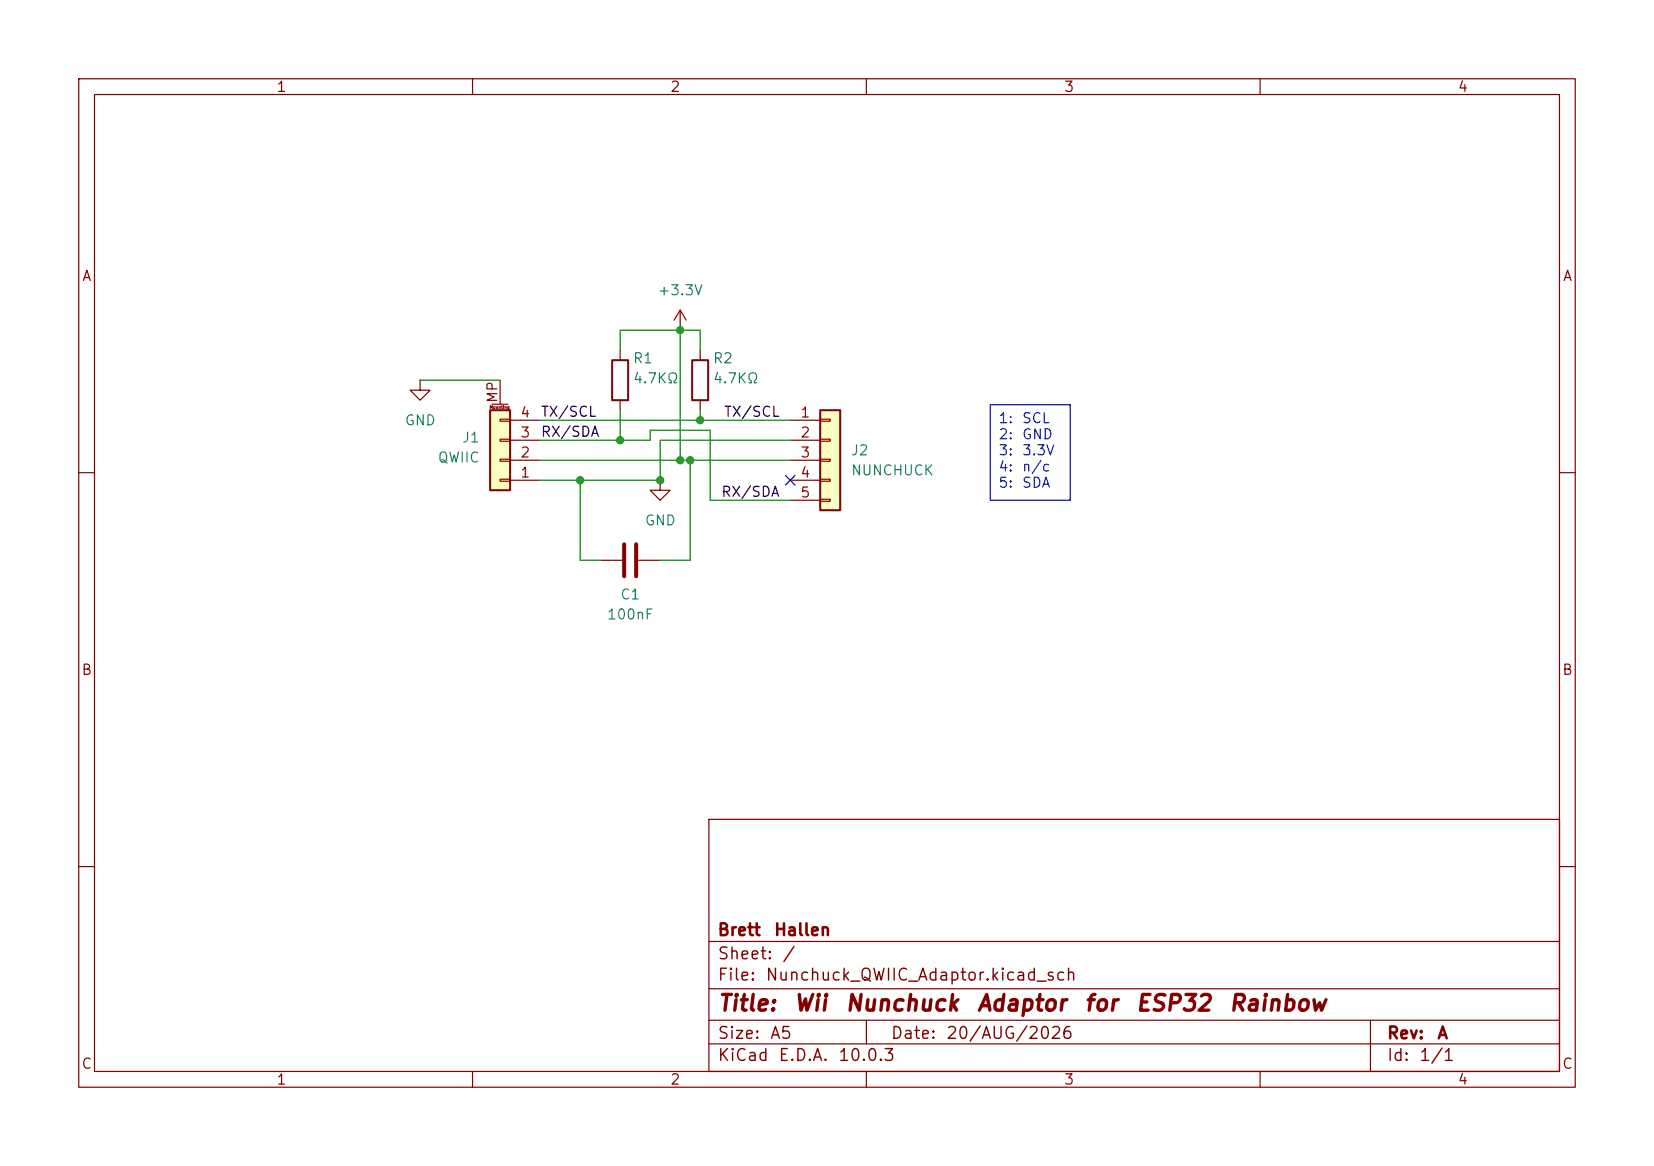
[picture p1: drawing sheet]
(kicad_sch
 (version 20260306)
 (generator "eeschema")
 (generator_version "10.0")
 (paper "A5")
 (title_block
  (title "Wii Nunchuck Adaptor for ESP32 Rainbow")
  (date "20/AUG/2026")
  (rev "A")
  (company "Brett Hallen"))
 (lib_symbols
  (symbol "Connector_Generic:Conn_01x05"
   (pin_names
    (offset 1.016) (hide yes)) (exclude_from_sim no) (in_bom yes) (on_board yes)
   (in_pos_files yes)
   (duplicate_pin_numbers_are_jumpers no)
   (property "Reference" "J" (at 0 7.62 0) (show_name no) (do_not_autoplace no) (effects (font (size 1.27 1.27))))
   (property "Value" "Conn_01x05" (at 0 -7.62 0) (show_name no) (do_not_autoplace no) (effects (font (size 1.27 1.27))))
   (property "Footprint" "" (at 0 0 0) (show_name no) (do_not_autoplace no) (hide yes) (effects (font (size 1.27 1.27))))
   (property "Datasheet" "" (at 0 0 0) (show_name no) (do_not_autoplace no) (hide yes) (effects (font (size 1.27 1.27))))
   (property "Description" "Generic connector, single row, 01x05, script generated (kicad-library-utils/schlib/autogen/connector/)" (at 0 0 0) (show_name no) (do_not_autoplace no) (hide yes) (effects (font (size 1.27 1.27))))
   (symbol "Conn_01x05_1_1"
    (rectangle (start -1.27 6.35) (end 1.27 -6.35) (stroke (width 0.254) (type default)) (fill (type background)))
    (rectangle (start -1.27 5.207) (end 0 4.953) (stroke (width 0.1524) (type default)) (fill (type none)))
    (rectangle (start -1.27 2.667) (end 0 2.413) (stroke (width 0.1524) (type default)) (fill (type none)))
    (rectangle (start -1.27 0.127) (end 0 -0.127) (stroke (width 0.1524) (type default)) (fill (type none)))
    (rectangle (start -1.27 -2.413) (end 0 -2.667) (stroke (width 0.1524) (type default)) (fill (type none)))
    (rectangle (start -1.27 -4.953) (end 0 -5.207) (stroke (width 0.1524) (type default)) (fill (type none)))
    (pin passive line (at -5.08 5.08 0) (length 3.81) (name "Pin_1" (effects (font (size 1.27 1.27)))) (number "1" (effects (font (size 1.27 1.27)))))
    (pin passive line (at -5.08 2.54 0) (length 3.81) (name "Pin_2" (effects (font (size 1.27 1.27)))) (number "2" (effects (font (size 1.27 1.27)))))
    (pin passive line (at -5.08 0 0) (length 3.81) (name "Pin_3" (effects (font (size 1.27 1.27)))) (number "3" (effects (font (size 1.27 1.27)))))
    (pin passive line (at -5.08 -2.54 0) (length 3.81) (name "Pin_4" (effects (font (size 1.27 1.27)))) (number "4" (effects (font (size 1.27 1.27)))))
    (pin passive line (at -5.08 -5.08 0) (length 3.81) (name "Pin_5" (effects (font (size 1.27 1.27)))) (number "5" (effects (font (size 1.27 1.27))))))
   (embedded_fonts no))
  (symbol "Connector_Generic_MountingPin:Conn_01x04_MountingPin"
   (pin_names
    (offset 1.016) (hide yes)) (exclude_from_sim no) (in_bom yes) (on_board yes)
   (in_pos_files yes)
   (duplicate_pin_numbers_are_jumpers no)
   (property "Reference" "J" (at 0 5.08 0) (show_name no) (do_not_autoplace no) (effects (font (size 1.27 1.27))))
   (property "Value" "Conn_01x04_MountingPin" (at 1.27 -7.62 0) (show_name no) (do_not_autoplace no) (effects (font (size 1.27 1.27)) (justify left)))
   (property "Footprint" "" (at 0 0 0) (show_name no) (do_not_autoplace no) (hide yes) (effects (font (size 1.27 1.27))))
   (property "Datasheet" "" (at 0 0 0) (show_name no) (do_not_autoplace no) (hide yes) (effects (font (size 1.27 1.27))))
   (property "Description" "Generic connectable mounting pin connector, single row, 01x04, script generated (kicad-library-utils/schlib/autogen/connector/)" (at 0 0 0) (show_name no) (do_not_autoplace no) (hide yes) (effects (font (size 1.27 1.27))))
   (symbol "Conn_01x04_MountingPin_1_1"
    (rectangle (start -1.27 3.81) (end 1.27 -6.35) (stroke (width 0.254) (type default)) (fill (type background)))
    (rectangle (start -1.27 2.667) (end 0 2.413) (stroke (width 0.1524) (type default)) (fill (type none)))
    (rectangle (start -1.27 0.127) (end 0 -0.127) (stroke (width 0.1524) (type default)) (fill (type none)))
    (rectangle (start -1.27 -2.413) (end 0 -2.667) (stroke (width 0.1524) (type default)) (fill (type none)))
    (rectangle (start -1.27 -4.953) (end 0 -5.207) (stroke (width 0.1524) (type default)) (fill (type none)))
    (polyline (pts (xy -1.016 -7.112) (xy 1.016 -7.112)) (stroke (width 0.1524) (type default)) (fill (type none)))
    (text "Mounting" (at 0 -6.731 0) (effects (font (size 0.381 0.381))))
    (pin passive line (at -5.08 2.54 0) (length 3.81) (name "Pin_1" (effects (font (size 1.27 1.27)))) (number "1" (effects (font (size 1.27 1.27)))))
    (pin passive line (at -5.08 0 0) (length 3.81) (name "Pin_2" (effects (font (size 1.27 1.27)))) (number "2" (effects (font (size 1.27 1.27)))))
    (pin passive line (at -5.08 -2.54 0) (length 3.81) (name "Pin_3" (effects (font (size 1.27 1.27)))) (number "3" (effects (font (size 1.27 1.27)))))
    (pin passive line (at -5.08 -5.08 0) (length 3.81) (name "Pin_4" (effects (font (size 1.27 1.27)))) (number "4" (effects (font (size 1.27 1.27)))))
    (pin passive line (at 0 -10.16 90) (length 3.048) (name "MountPin" (effects (font (size 1.27 1.27)))) (number "MP" (effects (font (size 1.27 1.27))))))
   (embedded_fonts no))
  (symbol "Device:C"
   (pin_numbers (hide yes))
   (pin_names
    (offset 0.254)) (exclude_from_sim no) (in_bom yes) (on_board yes)
   (in_pos_files yes)
   (duplicate_pin_numbers_are_jumpers no)
   (property "Reference" "C" (at 0.635 2.54 0) (show_name no) (do_not_autoplace no) (effects (font (size 1.27 1.27)) (justify left)))
   (property "Value" "C" (at 0.635 -2.54 0) (show_name no) (do_not_autoplace no) (effects (font (size 1.27 1.27)) (justify left)))
   (property "Footprint" "" (at 0.9652 -3.81 0) (show_name no) (do_not_autoplace no) (hide yes) (effects (font (size 1.27 1.27))))
   (property "Datasheet" "" (at 0 0 0) (show_name no) (do_not_autoplace no) (hide yes) (effects (font (size 1.27 1.27))))
   (property "Description" "Unpolarized capacitor" (at 0 0 0) (show_name no) (do_not_autoplace no) (hide yes) (effects (font (size 1.27 1.27))))
   (symbol "C_0_1"
    (polyline (pts (xy -2.032 0.762) (xy 2.032 0.762)) (stroke (width 0.508) (type default)) (fill (type none)))
    (polyline (pts (xy -2.032 -0.762) (xy 2.032 -0.762)) (stroke (width 0.508) (type default)) (fill (type none))))
   (symbol "C_1_1"
    (pin passive line (at 0 3.81 270) (length 2.794) (name "" (effects (font (size 1.27 1.27)))) (number "1" (effects (font (size 1.27 1.27)))))
    (pin passive line (at 0 -3.81 90) (length 2.794) (name "" (effects (font (size 1.27 1.27)))) (number "2" (effects (font (size 1.27 1.27))))))
   (embedded_fonts no))
  (symbol "Device:R"
   (pin_numbers (hide yes))
   (pin_names
    (offset 0)) (exclude_from_sim no) (in_bom yes) (on_board yes)
   (in_pos_files yes)
   (duplicate_pin_numbers_are_jumpers no)
   (property "Reference" "R" (at 2.032 0 90) (show_name no) (do_not_autoplace no) (effects (font (size 1.27 1.27))))
   (property "Value" "R" (at 0 0 90) (show_name no) (do_not_autoplace no) (effects (font (size 1.27 1.27))))
   (property "Footprint" "" (at -1.778 0 90) (show_name no) (do_not_autoplace no) (hide yes) (effects (font (size 1.27 1.27))))
   (property "Datasheet" "" (at 0 0 0) (show_name no) (do_not_autoplace no) (hide yes) (effects (font (size 1.27 1.27))))
   (property "Description" "Resistor" (at 0 0 0) (show_name no) (do_not_autoplace no) (hide yes) (effects (font (size 1.27 1.27))))
   (symbol "R_0_1"
    (rectangle (start -1.016 -2.54) (end 1.016 2.54) (stroke (width 0.254) (type default)) (fill (type none))))
   (symbol "R_1_1"
    (pin passive line (at 0 3.81 270) (length 1.27) (name "" (effects (font (size 1.27 1.27)))) (number "1" (effects (font (size 1.27 1.27)))))
    (pin passive line (at 0 -3.81 90) (length 1.27) (name "" (effects (font (size 1.27 1.27)))) (number "2" (effects (font (size 1.27 1.27))))))
   (embedded_fonts no))
  (symbol "power:+3.3V"
   (power global)
   (pin_numbers (hide yes))
   (pin_names
    (offset 0) (hide yes)) (exclude_from_sim no) (in_bom yes) (on_board yes)
   (in_pos_files yes)
   (duplicate_pin_numbers_are_jumpers no)
   (property "Reference" "#PWR" (at 0 -3.81 0) (show_name no) (do_not_autoplace no) (hide yes) (effects (font (size 1.27 1.27))))
   (property "Value" "+3.3V" (at 0 3.556 0) (show_name no) (do_not_autoplace no) (effects (font (size 1.27 1.27))))
   (property "Footprint" "" (at 0 0 0) (show_name no) (do_not_autoplace no) (hide yes) (effects (font (size 1.27 1.27))))
   (property "Datasheet" "" (at 0 0 0) (show_name no) (do_not_autoplace no) (hide yes) (effects (font (size 1.27 1.27))))
   (property "Description" "Power symbol creates a global label with name \"+3.3V\"" (at 0 0 0) (show_name no) (do_not_autoplace no) (hide yes) (effects (font (size 1.27 1.27))))
   (symbol "+3.3V_0_1"
    (polyline (pts (xy -0.762 1.27) (xy 0 2.54)) (stroke (width 0) (type default)) (fill (type none)))
    (polyline (pts (xy 0 2.54) (xy 0.762 1.27)) (stroke (width 0) (type default)) (fill (type none)))
    (polyline (pts (xy 0 0) (xy 0 2.54)) (stroke (width 0) (type default)) (fill (type none))))
   (symbol "+3.3V_1_1"
    (pin power_in line (at 0 0 90) (length 0) (name "" (effects (font (size 1.27 1.27)))) (number "1" (effects (font (size 1.27 1.27))))))
   (embedded_fonts no))
  (symbol "power:GND"
   (power global)
   (pin_numbers (hide yes))
   (pin_names
    (offset 0) (hide yes)) (exclude_from_sim no) (in_bom yes) (on_board yes)
   (in_pos_files yes)
   (duplicate_pin_numbers_are_jumpers no)
   (property "Reference" "#PWR" (at 0 -6.35 0) (show_name no) (do_not_autoplace no) (hide yes) (effects (font (size 1.27 1.27))))
   (property "Value" "GND" (at 0 -3.81 0) (show_name no) (do_not_autoplace no) (effects (font (size 1.27 1.27))))
   (property "Footprint" "" (at 0 0 0) (show_name no) (do_not_autoplace no) (hide yes) (effects (font (size 1.27 1.27))))
   (property "Datasheet" "" (at 0 0 0) (show_name no) (do_not_autoplace no) (hide yes) (effects (font (size 1.27 1.27))))
   (property "Description" "Power symbol creates a global label with name \"GND\" , ground" (at 0 0 0) (show_name no) (do_not_autoplace no) (hide yes) (effects (font (size 1.27 1.27))))
   (symbol "GND_0_1"
    (polyline (pts (xy 0 0) (xy 0 -1.27) (xy 1.27 -1.27) (xy 0 -2.54) (xy -1.27 -1.27) (xy 0 -1.27)) (stroke (width 0) (type default)) (fill (type none))))
   (symbol "GND_1_1"
    (pin power_in line (at 0 0 270) (length 0) (name "" (effects (font (size 1.27 1.27)))) (number "1" (effects (font (size 1.27 1.27))))))
   (embedded_fonts no)))
 (text_box "1: SCL\n2: GND\n3: 3.3V\n4: n/c\n5: SDA"
  (exclude_from_sim no)
  (at 125.73 51.3732 0)
  (size 10.16 12.1268)
  (margins 0.9525 0.9525 0.9525 0.9525)
  (stroke (width 0) (type solid))
  (fill (type none))
  (effects (font (size 1.27 1.27)) (justify left top)))
 (junction
  (at 86.36 58.42)
  (diameter 0)
  (color 0 0 0 0))
 (junction
  (at 88.9 53.34)
  (diameter 0)
  (color 0 0 0 0))
 (junction
  (at 73.66 60.96)
  (diameter 0)
  (color 0 0 0 0))
 (junction
  (at 78.74 55.88)
  (diameter 0)
  (color 0 0 0 0))
 (junction
  (at 83.82 60.96)
  (diameter 0)
  (color 0 0 0 0))
 (junction
  (at 87.63 58.42)
  (diameter 0)
  (color 0 0 0 0))
 (junction
  (at 86.36 41.91)
  (diameter 0)
  (color 0 0 0 0))
 (no_connect
  (at 100.33 60.96))
 (wire
  (pts (xy 73.66 60.96) (xy 83.82 60.96))
  (stroke (width 0) (type default)))
 (wire
  (pts (xy 73.66 71.12) (xy 73.66 60.96))
  (stroke (width 0) (type default)))
 (wire
  (pts (xy 87.63 58.42) (xy 100.33 58.42))
  (stroke (width 0) (type default)))
 (wire
  (pts (xy 83.82 71.12) (xy 87.63 71.12))
  (stroke (width 0) (type default)))
 (wire
  (pts (xy 78.74 41.91) (xy 86.36 41.91))
  (stroke (width 0) (type default)))
 (wire
  (pts (xy 78.74 44.45) (xy 78.74 41.91))
  (stroke (width 0) (type default)))
 (wire
  (pts (xy 86.36 41.91) (xy 86.36 58.42))
  (stroke (width 0) (type default)))
 (wire
  (pts (xy 68.58 58.42) (xy 86.36 58.42))
  (stroke (width 0) (type default)))
 (wire
  (pts (xy 88.9 41.91) (xy 86.36 41.91))
  (stroke (width 0) (type default)))
 (wire
  (pts (xy 88.9 53.34) (xy 100.33 53.34))
  (stroke (width 0) (type default)))
 (wire
  (pts (xy 78.74 52.07) (xy 78.74 55.88))
  (stroke (width 0) (type default)))
 (wire
  (pts (xy 90.17 54.61) (xy 90.17 63.5))
  (stroke (width 0) (type default)))
 (wire
  (pts (xy 76.2 71.12) (xy 73.66 71.12))
  (stroke (width 0) (type default)))
 (wire
  (pts (xy 86.36 58.42) (xy 87.63 58.42))
  (stroke (width 0) (type default)))
 (wire
  (pts (xy 87.63 71.12) (xy 87.63 58.42))
  (stroke (width 0) (type default)))
 (wire
  (pts (xy 82.55 55.88) (xy 82.55 54.61))
  (stroke (width 0) (type default)))
 (wire
  (pts (xy 88.9 52.07) (xy 88.9 53.34))
  (stroke (width 0) (type default)))
 (wire
  (pts (xy 90.17 63.5) (xy 100.33 63.5))
  (stroke (width 0) (type default)))
 (wire
  (pts (xy 82.55 54.61) (xy 90.17 54.61))
  (stroke (width 0) (type default)))
 (wire
  (pts (xy 88.9 44.45) (xy 88.9 41.91))
  (stroke (width 0) (type default)))
 (wire
  (pts (xy 68.58 55.88) (xy 78.74 55.88))
  (stroke (width 0) (type default)))
 (wire
  (pts (xy 100.33 55.88) (xy 83.82 55.88))
  (stroke (width 0) (type default)))
 (wire
  (pts (xy 68.58 60.96) (xy 73.66 60.96))
  (stroke (width 0) (type default)))
 (wire
  (pts (xy 78.74 55.88) (xy 82.55 55.88))
  (stroke (width 0) (type default)))
 (wire
  (pts (xy 83.82 55.88) (xy 83.82 60.96))
  (stroke (width 0) (type default)))
 (wire
  (pts (xy 68.58 53.34) (xy 88.9 53.34))
  (stroke (width 0) (type default)))
 (wire
  (pts (xy 53.34 48.26) (xy 63.5 48.26))
  (stroke (width 0) (type default)))
 (label "TX{slash}SCL"
  (at 68.58 53.34 0)
  (effects (font (size 1.27 1.27)) (justify left bottom)))
 (label "RX{slash}SDA"
  (at 99.06 63.5 180)
  (effects (font (size 1.27 1.27)) (justify right bottom)))
 (label "RX{slash}SDA"
  (at 68.58 55.88 0)
  (effects (font (size 1.27 1.27)) (justify left bottom)))
 (label "TX{slash}SCL"
  (at 99.06 53.34 180)
  (effects (font (size 1.27 1.27)) (justify right bottom)))
 (symbol
  (lib_id "power:GND")
  (at 83.82 60.96 0)
  (unit 1)
  (body_style 1)
  (exclude_from_sim no)
  (in_bom yes)
  (on_board yes)
  (in_pos_files yes)
  (dnp no)
  (fields_autoplaced yes)
  (property "Reference" "#PWR02" (at 83.82 67.31 0) (hide yes) (show_name no) (do_not_autoplace no) (effects (font (size 1.27 1.27))))
  (property "Value" "GND" (at 83.82 66.04 0) (show_name no) (do_not_autoplace no) (effects (font (size 1.27 1.27))))
  (property "Footprint" "" (at 83.82 60.96 0) (hide yes) (show_name no) (do_not_autoplace no) (effects (font (size 1.27 1.27))))
  (property "Datasheet" "" (at 83.82 60.96 0) (hide yes) (show_name no) (do_not_autoplace no) (effects (font (size 1.27 1.27))))
  (property "Description" "Power symbol creates a global label with name \"GND\" , ground" (at 83.82 60.96 0) (hide yes) (show_name no) (do_not_autoplace no) (effects (font (size 1.27 1.27))))
  (pin "1"))
 (symbol
  (lib_id "Connector_Generic_MountingPin:Conn_01x04_MountingPin")
  (at 63.5 58.42 180)
  (unit 1)
  (body_style 1)
  (exclude_from_sim no)
  (in_bom yes)
  (on_board yes)
  (in_pos_files yes)
  (dnp no)
  (fields_autoplaced yes)
  (property "Reference" "J1" (at 60.96 55.5243 0) (show_name no) (do_not_autoplace no) (effects (font (size 1.27 1.27)) (justify left)))
  (property "Value" "QWIIC" (at 60.96 58.0643 0) (show_name no) (do_not_autoplace no) (effects (font (size 1.27 1.27)) (justify left)))
  (property "Footprint" "Connector_JST:JST_SH_SM04B-SRSS-TB_1x04-1MP_P1.00mm_Horizontal" (at 63.5 58.42 0) (hide yes) (show_name no) (do_not_autoplace no) (effects (font (size 1.27 1.27))))
  (property "Datasheet" "" (at 63.5 58.42 0) (hide yes) (show_name no) (do_not_autoplace no) (effects (font (size 1.27 1.27))))
  (property "Description" "Generic connectable mounting pin connector, single row, 01x04, script generated (kicad-library-utils/schlib/autogen/connector/)" (at 63.5 58.42 0) (hide yes) (show_name no) (do_not_autoplace no) (effects (font (size 1.27 1.27))))
  (pin "3")
  (pin "4")
  (pin "MP")
  (pin "1")
  (pin "2"))
 (symbol
  (lib_id "Connector_Generic:Conn_01x05")
  (at 105.41 58.42 0)
  (unit 1)
  (body_style 1)
  (exclude_from_sim no)
  (in_bom yes)
  (on_board yes)
  (in_pos_files yes)
  (dnp no)
  (fields_autoplaced yes)
  (property "Reference" "J2" (at 107.95 57.1499 0) (show_name no) (do_not_autoplace no) (effects (font (size 1.27 1.27)) (justify left)))
  (property "Value" "NUNCHUCK" (at 107.95 59.6899 0) (show_name no) (do_not_autoplace no) (effects (font (size 1.27 1.27)) (justify left)))
  (property "Footprint" "Clueless_Engineer:Wii_Nunchuck_Edge_Connector" (at 105.41 58.42 0) (hide yes) (show_name no) (do_not_autoplace no) (effects (font (size 1.27 1.27))))
  (property "Datasheet" "" (at 105.41 58.42 0) (hide yes) (show_name no) (do_not_autoplace no) (effects (font (size 1.27 1.27))))
  (property "Description" "Generic connector, single row, 01x05, script generated (kicad-library-utils/schlib/autogen/connector/)" (at 105.41 58.42 0) (hide yes) (show_name no) (do_not_autoplace no) (effects (font (size 1.27 1.27))))
  (pin "5")
  (pin "2")
  (pin "1")
  (pin "3")
  (pin "4"))
 (symbol
  (lib_id "Device:R")
  (at 88.9 48.26 0)
  (unit 1)
  (body_style 1)
  (exclude_from_sim no)
  (in_bom yes)
  (on_board yes)
  (in_pos_files yes)
  (dnp no)
  (property "Reference" "R2" (at 90.424 45.466 0) (show_name no) (do_not_autoplace no) (effects (font (size 1.27 1.27)) (justify left)))
  (property "Value" "4.7KΩ" (at 90.424 48.006 0) (show_name no) (do_not_autoplace no) (effects (font (size 1.27 1.27)) (justify left)))
  (property "Footprint" "Resistor_SMD:R_0805_2012Metric_Pad1.20x1.40mm_HandSolder" (at 87.122 48.26 90) (hide yes) (show_name no) (do_not_autoplace no) (effects (font (size 1.27 1.27))))
  (property "Datasheet" "" (at 88.9 48.26 0) (hide yes) (show_name no) (do_not_autoplace no) (effects (font (size 1.27 1.27))))
  (property "Description" "Resistor" (at 88.9 48.26 0) (hide yes) (show_name no) (do_not_autoplace no) (effects (font (size 1.27 1.27))))
  (pin "2")
  (pin "1"))
 (symbol
  (lib_id "Device:R")
  (at 78.74 48.26 0)
  (unit 1)
  (body_style 1)
  (exclude_from_sim no)
  (in_bom yes)
  (on_board yes)
  (in_pos_files yes)
  (dnp no)
  (property "Reference" "R1" (at 80.264 45.466 0) (show_name no) (do_not_autoplace no) (effects (font (size 1.27 1.27)) (justify left)))
  (property "Value" "4.7KΩ" (at 80.264 48.006 0) (show_name no) (do_not_autoplace no) (effects (font (size 1.27 1.27)) (justify left)))
  (property "Footprint" "Resistor_SMD:R_0805_2012Metric_Pad1.20x1.40mm_HandSolder" (at 76.962 48.26 90) (hide yes) (show_name no) (do_not_autoplace no) (effects (font (size 1.27 1.27))))
  (property "Datasheet" "" (at 78.74 48.26 0) (hide yes) (show_name no) (do_not_autoplace no) (effects (font (size 1.27 1.27))))
  (property "Description" "Resistor" (at 78.74 48.26 0) (hide yes) (show_name no) (do_not_autoplace no) (effects (font (size 1.27 1.27))))
  (pin "2")
  (pin "1"))
 (symbol
  (lib_id "power:GND")
  (at 53.34 48.26 0)
  (unit 1)
  (body_style 1)
  (exclude_from_sim no)
  (in_bom yes)
  (on_board yes)
  (in_pos_files yes)
  (dnp no)
  (fields_autoplaced yes)
  (property "Reference" "#PWR01" (at 53.34 54.61 0) (hide yes) (show_name no) (do_not_autoplace no) (effects (font (size 1.27 1.27))))
  (property "Value" "GND" (at 53.34 53.34 0) (show_name no) (do_not_autoplace no) (effects (font (size 1.27 1.27))))
  (property "Footprint" "" (at 53.34 48.26 0) (hide yes) (show_name no) (do_not_autoplace no) (effects (font (size 1.27 1.27))))
  (property "Datasheet" "" (at 53.34 48.26 0) (hide yes) (show_name no) (do_not_autoplace no) (effects (font (size 1.27 1.27))))
  (property "Description" "Power symbol creates a global label with name \"GND\" , ground" (at 53.34 48.26 0) (hide yes) (show_name no) (do_not_autoplace no) (effects (font (size 1.27 1.27))))
  (pin "1"))
 (symbol
  (lib_id "power:+3.3V")
  (at 86.36 41.91 0)
  (unit 1)
  (body_style 1)
  (exclude_from_sim no)
  (in_bom yes)
  (on_board yes)
  (in_pos_files yes)
  (dnp no)
  (fields_autoplaced yes)
  (property "Reference" "#PWR03" (at 86.36 45.72 0) (hide yes) (show_name no) (do_not_autoplace no) (effects (font (size 1.27 1.27))))
  (property "Value" "+3.3V" (at 86.36 36.83 0) (show_name no) (do_not_autoplace no) (effects (font (size 1.27 1.27))))
  (property "Footprint" "" (at 86.36 41.91 0) (hide yes) (show_name no) (do_not_autoplace no) (effects (font (size 1.27 1.27))))
  (property "Datasheet" "" (at 86.36 41.91 0) (hide yes) (show_name no) (do_not_autoplace no) (effects (font (size 1.27 1.27))))
  (property "Description" "Power symbol creates a global label with name \"+3.3V\"" (at 86.36 41.91 0) (hide yes) (show_name no) (do_not_autoplace no) (effects (font (size 1.27 1.27))))
  (pin "1"))
 (symbol
  (lib_id "Device:C")
  (at 80.01 71.12 270)
  (unit 1)
  (body_style 1)
  (exclude_from_sim no)
  (in_bom yes)
  (on_board yes)
  (in_pos_files yes)
  (dnp no)
  (property "Reference" "C1" (at 80.01 75.438 90) (show_name no) (do_not_autoplace no) (effects (font (size 1.27 1.27))))
  (property "Value" "100nF" (at 80.01 77.978 90) (show_name no) (do_not_autoplace no) (effects (font (size 1.27 1.27))))
  (property "Footprint" "Capacitor_SMD:C_0805_2012Metric_Pad1.18x1.45mm_HandSolder" (at 76.2 72.0852 0) (hide yes) (show_name no) (do_not_autoplace no) (effects (font (size 1.27 1.27))))
  (property "Datasheet" "" (at 80.01 71.12 0) (hide yes) (show_name no) (do_not_autoplace no) (effects (font (size 1.27 1.27))))
  (property "Description" "Unpolarized capacitor" (at 80.01 71.12 0) (hide yes) (show_name no) (do_not_autoplace no) (effects (font (size 1.27 1.27))))
  (pin "2")
  (pin "1"))
 (sheet_instances
  (path ""
   (page "1")))
 (embedded_fonts no))
